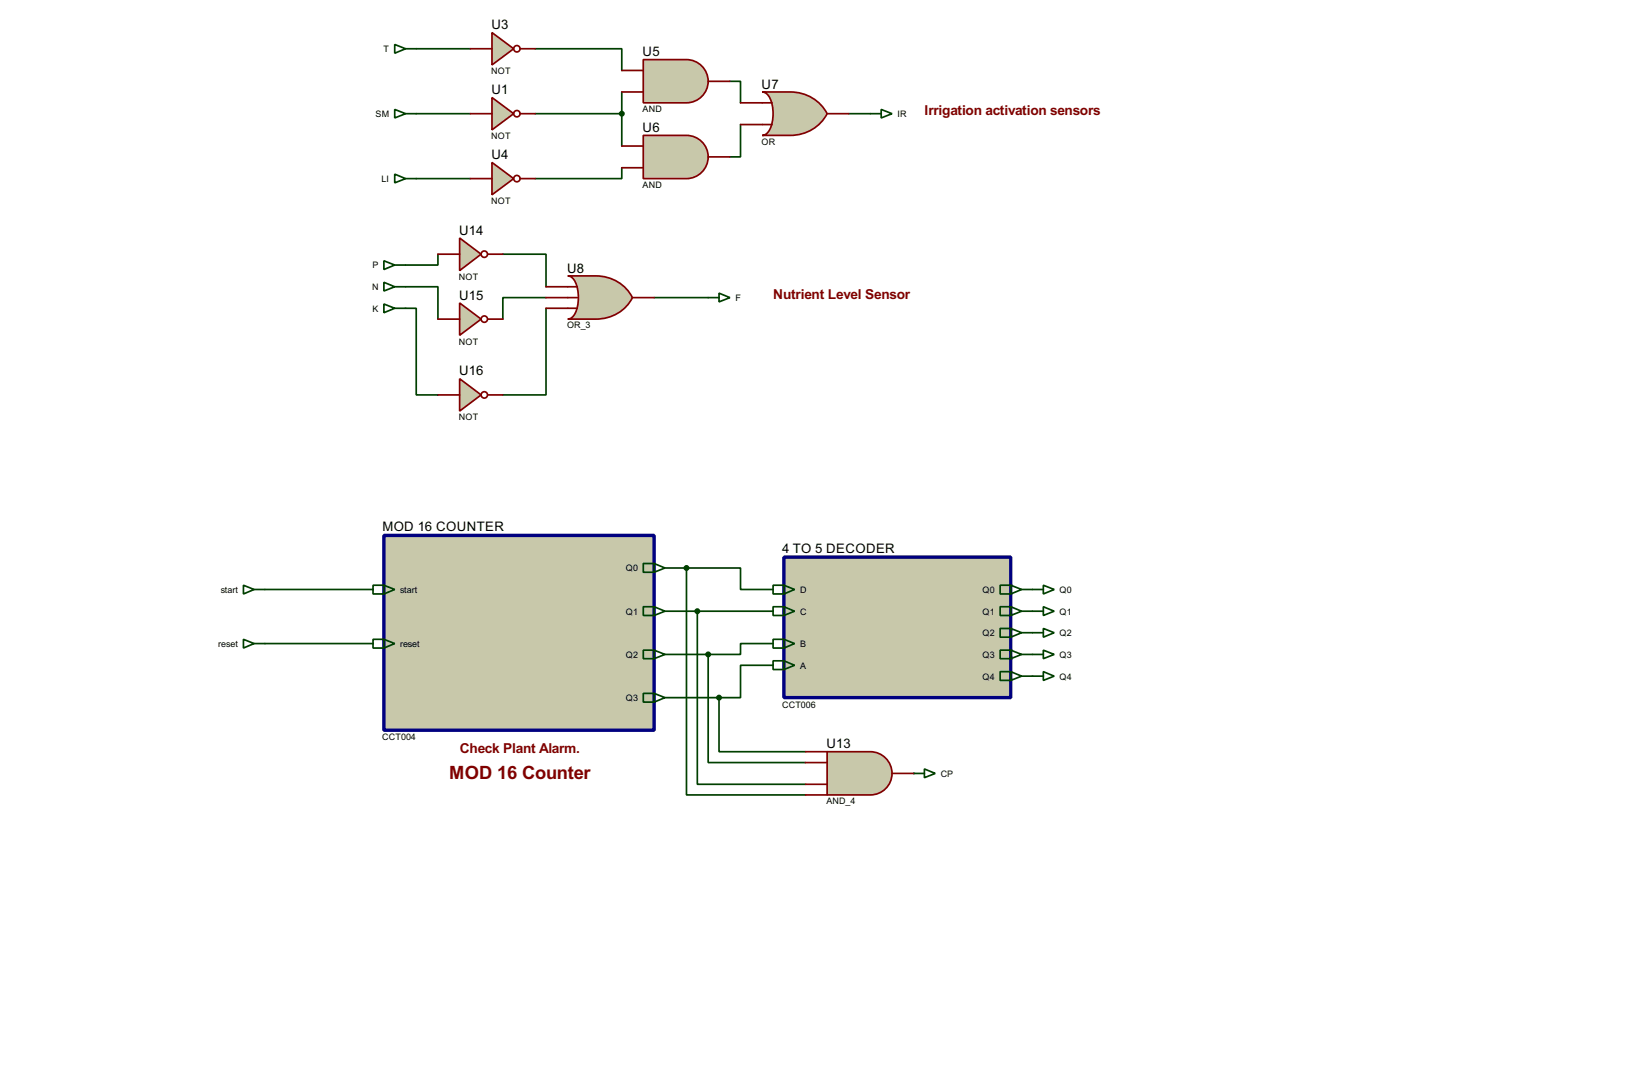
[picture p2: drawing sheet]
<svg xmlns="http://www.w3.org/2000/svg" width="383mm" height="256mm" viewBox="0 0 383 256" stroke-linecap="round" stroke-linejoin="round" font-family="sans-serif">
<g fill="none" stroke="#004000" stroke-width=".4">
<path d="M97.8 11.5h12.7M125.8 11.5h20.3v5.1M171.5 19.1h2.5v5.1M97.8 26.7h12.7M125.8 26.7h20.3M146.1 39.4v2.6h-20.3M146.1 21.6v12.7M174 29.3v7.6h-2.5M199.4 26.7h5.1M97.8 42h12.7M102.9 59.7v2.6h-7.6M118.2 59.7h10.1v7.7"/>
<path d="M95.3 67.4h7.6v7.6M95.3 72.4h2.5v20.4h5.1M128.3 69.9h-10.1v5.1M128.3 72.4v20.4h-10.1M153.7 69.9h12.7M62.3 138.5h25.4M156.3 133.4h17.7v5.1h7.7M240.1 138.5h2.5M62.3 151.2h25.4M156.3 143.6h25.4M156.3 153.7h10.1M163.9 143.6v40.6h25.4"/>
<path d="M166.4 153.7v25.4h22.9M181.7 151.2h-7.7v2.5h-7.6M240.1 143.6h2.5M240.1 148.6h2.5M240.1 153.7h2.5M240.1 158.8h2.5"/>
</g>
<circle cx="214.7" cy="181.7" r=".2" fill="#004000"/>
<path d="M161.3 133.4v53.3h28M181.7 156.3h-7.7v7.6h-5M156.3 163.9h12.7M169 163.9v12.7h20.3" fill="none" stroke="#004000" stroke-width=".4"/>
<path d="M115.6 22.9l5.1 3.8-5.1 3.8z" fill="#c8c8aa" stroke="#800000" stroke-width=".4"/>
<g fill="none" stroke="#800000" stroke-width=".4">
<path d="M110.5 26.7h5.1M122.2 26.7h3.6"/>
<circle cx="121.4" cy="26.7" r=".75"/>
</g>
<path d="M115.6 7.7l5.1 3.8-5.1 3.8z" fill="#c8c8aa" stroke="#800000" stroke-width=".4"/>
<g fill="none" stroke="#800000" stroke-width=".4">
<path d="M110.5 11.5h5.1M122.2 11.5h3.6"/>
<circle cx="121.4" cy="11.5" r=".75"/>
</g>
<path d="M115.6 38.2l5.1 3.8-5.1 3.8z" fill="#c8c8aa" stroke="#800000" stroke-width=".4"/>
<g fill="none" stroke="#800000" stroke-width=".4">
<path d="M110.5 42h5.1M122.2 42h3.6"/>
<circle cx="121.4" cy="42" r=".75"/>
</g>
<path d="M92.8 10.5l2.5 1-2.5 1zM95.3 11.5h2.5M92.8 25.7l2.5 1-2.5 1zM95.3 26.7h2.5M92.8 40.9l2.5 1.1-2.5 1zM95.3 42h2.5" fill="none" stroke="#004000" stroke-width=".4"/>
<path d="M151.2 14h10.1a5.1 5.1 0 0 1 5.1 5.1 5.1 5.1 0 0 1-5.1 5.1h-10.1z" fill-rule="evenodd" fill="#c8c8aa" stroke="#800000" stroke-width=".4"/>
<path d="M146.1 16.6h5.1M166.4 19.1h5.1M146.1 21.6h5.1" fill="none" stroke="#800000" stroke-width=".4"/>
<path d="M151.2 31.8h10.1a5.1 5.1 0 0 1 5.1 5.1 5.1 5.1 0 0 1-5.1 5.1h-10.1z" fill-rule="evenodd" fill="#c8c8aa" stroke="#800000" stroke-width=".4"/>
<path d="M146.1 34.3h5.1M146.1 39.4h5.1M166.4 36.9h5.1" fill="none" stroke="#800000" stroke-width=".4"/>
<circle cx="146.1" cy="26.7" r=".5" fill="#004000" stroke="#004000" stroke-width=".4"/>
<path d="M179.1 21.6h6.6a9.6 9.6 0 0 1 8.7 5.1 9.6 9.6 0 0 1-8.7 5.1h-6.6a3.2 3.2 0 0 0 2.4-3.1 7.7 7.7 0 0 0-1.4-6.7z" fill-rule="evenodd" fill="#c8c8aa" stroke="#800000" stroke-width=".4"/>
<path d="M174 24.2h7.4M174 29.3h7.4M194.4 26.7h5" fill="none" stroke="#800000" stroke-width=".4"/>
<path d="M204.5 26.7h2.6M207.1 25.7l2.5 1-2.5 1z" fill="none" stroke="#004000" stroke-width=".4"/>
<path d="M133.4 64.8h6.6a9.5 9.5 0 0 1 8.6 5.1 9.4 9.4 0 0 1-8.6 5.1h-6.6a3.2 3.2 0 0 0 2.3-3.2 7.9 7.9 0 0 0-1.3-6.6z" fill-rule="evenodd" fill="#c8c8aa" stroke="#800000" stroke-width=".4"/>
<path d="M128.3 67.4h7.4M128.3 69.9h7.4M128.3 72.4h7.4M148.6 69.9h5.1" fill="none" stroke="#800000" stroke-width=".4"/>
<path d="M90.2 61.3l2.6 1-2.6 1zM90.2 66.3l2.6 1.1-2.6 1zM90.2 71.4l2.6 1-2.6 1.1zM92.8 62.3h2.5M92.8 67.4h2.5M92.8 72.4h2.5M166.4 69.9h2.6M169 68.9l2.5 1-2.5 1z" fill="none" stroke="#004000" stroke-width=".4"/>
<path d="M108 55.9l5.1 3.8-5.1 3.9z" fill="#c8c8aa" stroke="#800000" stroke-width=".4"/>
<g fill="none" stroke="#800000" stroke-width=".4">
<path d="M102.9 59.7h5.1M114.6 59.7h3.6"/>
<circle cx="113.8" cy="59.7" r=".75"/>
</g>
<path d="M108 71.2l5.1 3.8-5.1 3.8z" fill="#c8c8aa" stroke="#800000" stroke-width=".4"/>
<g fill="none" stroke="#800000" stroke-width=".4">
<path d="M102.9 75h5.1M114.6 75h3.6"/>
<circle cx="113.8" cy="75" r=".75"/>
</g>
<path d="M108 89l5.1 3.8-5.1 3.8z" fill="#c8c8aa" stroke="#800000" stroke-width=".4"/>
<g fill="none" stroke="#800000" stroke-width=".4">
<path d="M102.9 92.8h5.1M114.6 92.8h3.6"/>
<circle cx="113.8" cy="92.8" r=".75"/>
</g>
<path d="M184.2 130.9h53.3v33h-53.3z" fill="#c8c8aa" stroke="#000080" stroke-width=".8"/>
<g fill="none" stroke="#004000" stroke-width=".4">
<path d="M181.7 137.5h2.5l2.5 1-2.5 1h-2.5zM184.2 137.5v2M235 137.5h2.5l2.6 1-2.6 1h-2.5zM237.5 137.5v2M242.6 138.5h2.6M245.2 137.5l2.5 1-2.5 1zM181.7 142.5h2.5l2.5 1.1-2.5 1h-2.5zM181.7 150.2h2.5l2.5 1-2.5 1h-2.5zM181.7 155.2h2.5l2.5 1.1-2.5 1h-2.5zM184.2 142.5v2.1M184.2 150.2v2M184.2 155.2v2.1"/>
<path d="M235 142.5h2.5l2.6 1.1-2.6 1h-2.5zM235 152.7h2.5l2.6 1-2.6 1h-2.5zM235 147.6h2.5l2.6 1-2.6 1.1h-2.5zM235 157.8h2.5l2.6 1-2.6 1h-2.5zM237.5 142.5v2.1M237.5 147.6v2.1M237.5 152.7v2M237.5 157.8v2M242.6 143.6h2.6M242.6 148.6h2.6M242.6 153.7h2.6M242.6 158.8h2.6"/>
<path d="M245.2 142.5l2.5 1.1-2.5 1zM245.2 147.6l2.5 1-2.5 1.1zM245.2 152.7l2.5 1-2.5 1zM245.2 157.8l2.5 1-2.5 1z"/>
</g>
<path d="M90.2 125.8h63.5v45.7h-63.5z" fill="#c8c8aa" stroke="#000080" stroke-width=".8"/>
<g fill="none" stroke="#004000" stroke-width=".4">
<path d="M57.2 137.5l2.5 1-2.5 1zM59.7 138.5h2.6M87.7 137.5h2.5l2.6 1-2.6 1h-2.5zM90.2 137.5v2M151.2 132.4h2.5l2.6 1-2.6 1h-2.5zM153.7 132.4v2M57.2 150.2l2.5 1-2.5 1zM59.7 151.2h2.6M87.7 150.2h2.5l2.6 1-2.6 1h-2.5zM90.2 150.2v2M151.2 142.5h2.5l2.6 1.1-2.6 1h-2.5zM151.2 152.7h2.5l2.6 1-2.6 1h-2.5z"/>
<path d="M153.7 142.5v2.1M153.7 152.7v2M151.2 162.9h2.5l2.6 1-2.6 1h-2.5zM153.7 162.9v2M214.7 181.7h2.5M217.2 180.6l2.6 1.1-2.6 1z"/>
</g>
<g fill="#004000" stroke="#004000" stroke-width=".4">
<circle cx="161.3" cy="133.4" r=".5"/>
<circle cx="163.8" cy="143.6" r=".5"/>
<circle cx="166.4" cy="153.7" r=".5"/>
</g>
<path d="M194.4 176.6h10.1a5.1 5.1 0 0 1 5.1 5 5.1 5.1 0 0 1-5.1 5.1h-10.1z" fill-rule="evenodd" fill="#c8c8aa" stroke="#800000" stroke-width=".4"/>
<path d="M189.3 176.6h5.1M189.3 179.1h5.1M189.3 184.2h5.1M189.3 186.7h5.1M209.6 181.7h5.1" fill="none" stroke="#800000" stroke-width=".4"/>
<circle cx="168.9" cy="163.9" r=".5" fill="#004000" stroke="#004000" stroke-width=".4"/>
<text font-size="4.8" fill="#800000" x="105.5" y="183.1">MOD 16 Counter</text>
<g font-size="3.6" fill="#800000">
<text x="217.3" y="27.1">Irrigation activation sensors</text>
<text x="181.7" y="70.3">Nutrient Level Sensor</text>
<text x="108.1" y="177">Check Plant Alarm.</text>
</g>
<g font-size="3.5">
<text x="115.5" y="6.8">U3</text>
<text x="151" y="13.2">U5</text>
<text x="115.5" y="22.1">U1</text>
<text x="179" y="20.8">U7</text>
<text x="151" y="31">U6</text>
<text x="115.5" y="37.4">U4</text>
<text x="107.9" y="55.1">U14</text>
<text x="133.3" y="64">U8</text>
<text x="107.9" y="70.4">U15</text>
<text x="107.9" y="88.2">U16</text>
<text x="89.9" y="124.8">MOD 16 COUNTER</text>
<text x="183.8" y="129.9">4 TO 5 DECODER</text>
<text x="194.2" y="175.8">U13</text>
</g>
<g font-size="2.4">
<text x="90.1" y="12.3">T</text>
<text x="115.4" y="17.5">NOT</text>
<text x="88.2" y="27.5">SM</text>
<text x="151" y="26.4">AND</text>
<text x="210.9" y="27.5">IR</text>
<text x="115.4" y="32.7">NOT</text>
<text x="178.9" y="34">OR</text>
<text x="89.6" y="42.7">LI</text>
<text x="115.4" y="48">NOT</text>
<text x="151" y="44.1">AND</text>
<text x="87.5" y="63.1">P</text>
<text x="107.8" y="65.7">NOT</text>
<text x="87.4" y="68.1">N</text>
<text x="172.8" y="70.7">F</text>
<text x="87.5" y="73.2">K</text>
<text x="133.2" y="77.2">OR_3</text>
<text x="107.8" y="81">NOT</text>
<text x="107.8" y="98.8">NOT</text>
<text x="147.1" y="134.2">Q0</text>
<text x="51.9" y="139.3">start</text>
<text x="94" y="139.3">start</text>
<text x="188" y="139.3">D</text>
<text x="230.9" y="139.3">Q0</text>
<text x="249" y="139.3">Q0</text>
<text x="147.1" y="144.4">Q1</text>
<text x="188" y="144.4">C</text>
<text x="230.9" y="144.4">Q1</text>
<text x="230.9" y="149.4">Q2</text>
<text x="249" y="144.4">Q1</text>
<text x="249" y="149.4">Q2</text>
<text x="51.3" y="152">reset</text>
<text x="94" y="152">reset</text>
<text x="147.1" y="154.5">Q2</text>
<text x="188" y="152">B</text>
<text x="230.9" y="154.5">Q3</text>
<text x="249" y="154.5">Q3</text>
<text x="188" y="157.1">A</text>
<text x="230.9" y="159.6">Q4</text>
<text x="249" y="159.6">Q4</text>
<text x="147.1" y="164.7">Q3</text>
<text x="183.8" y="166.3">CCT006</text>
<text x="89.8" y="173.9">CCT004</text>
<text x="221" y="182.5">CP</text>
<text x="194.2" y="188.9">AND_4</text>
</g>
</svg>
